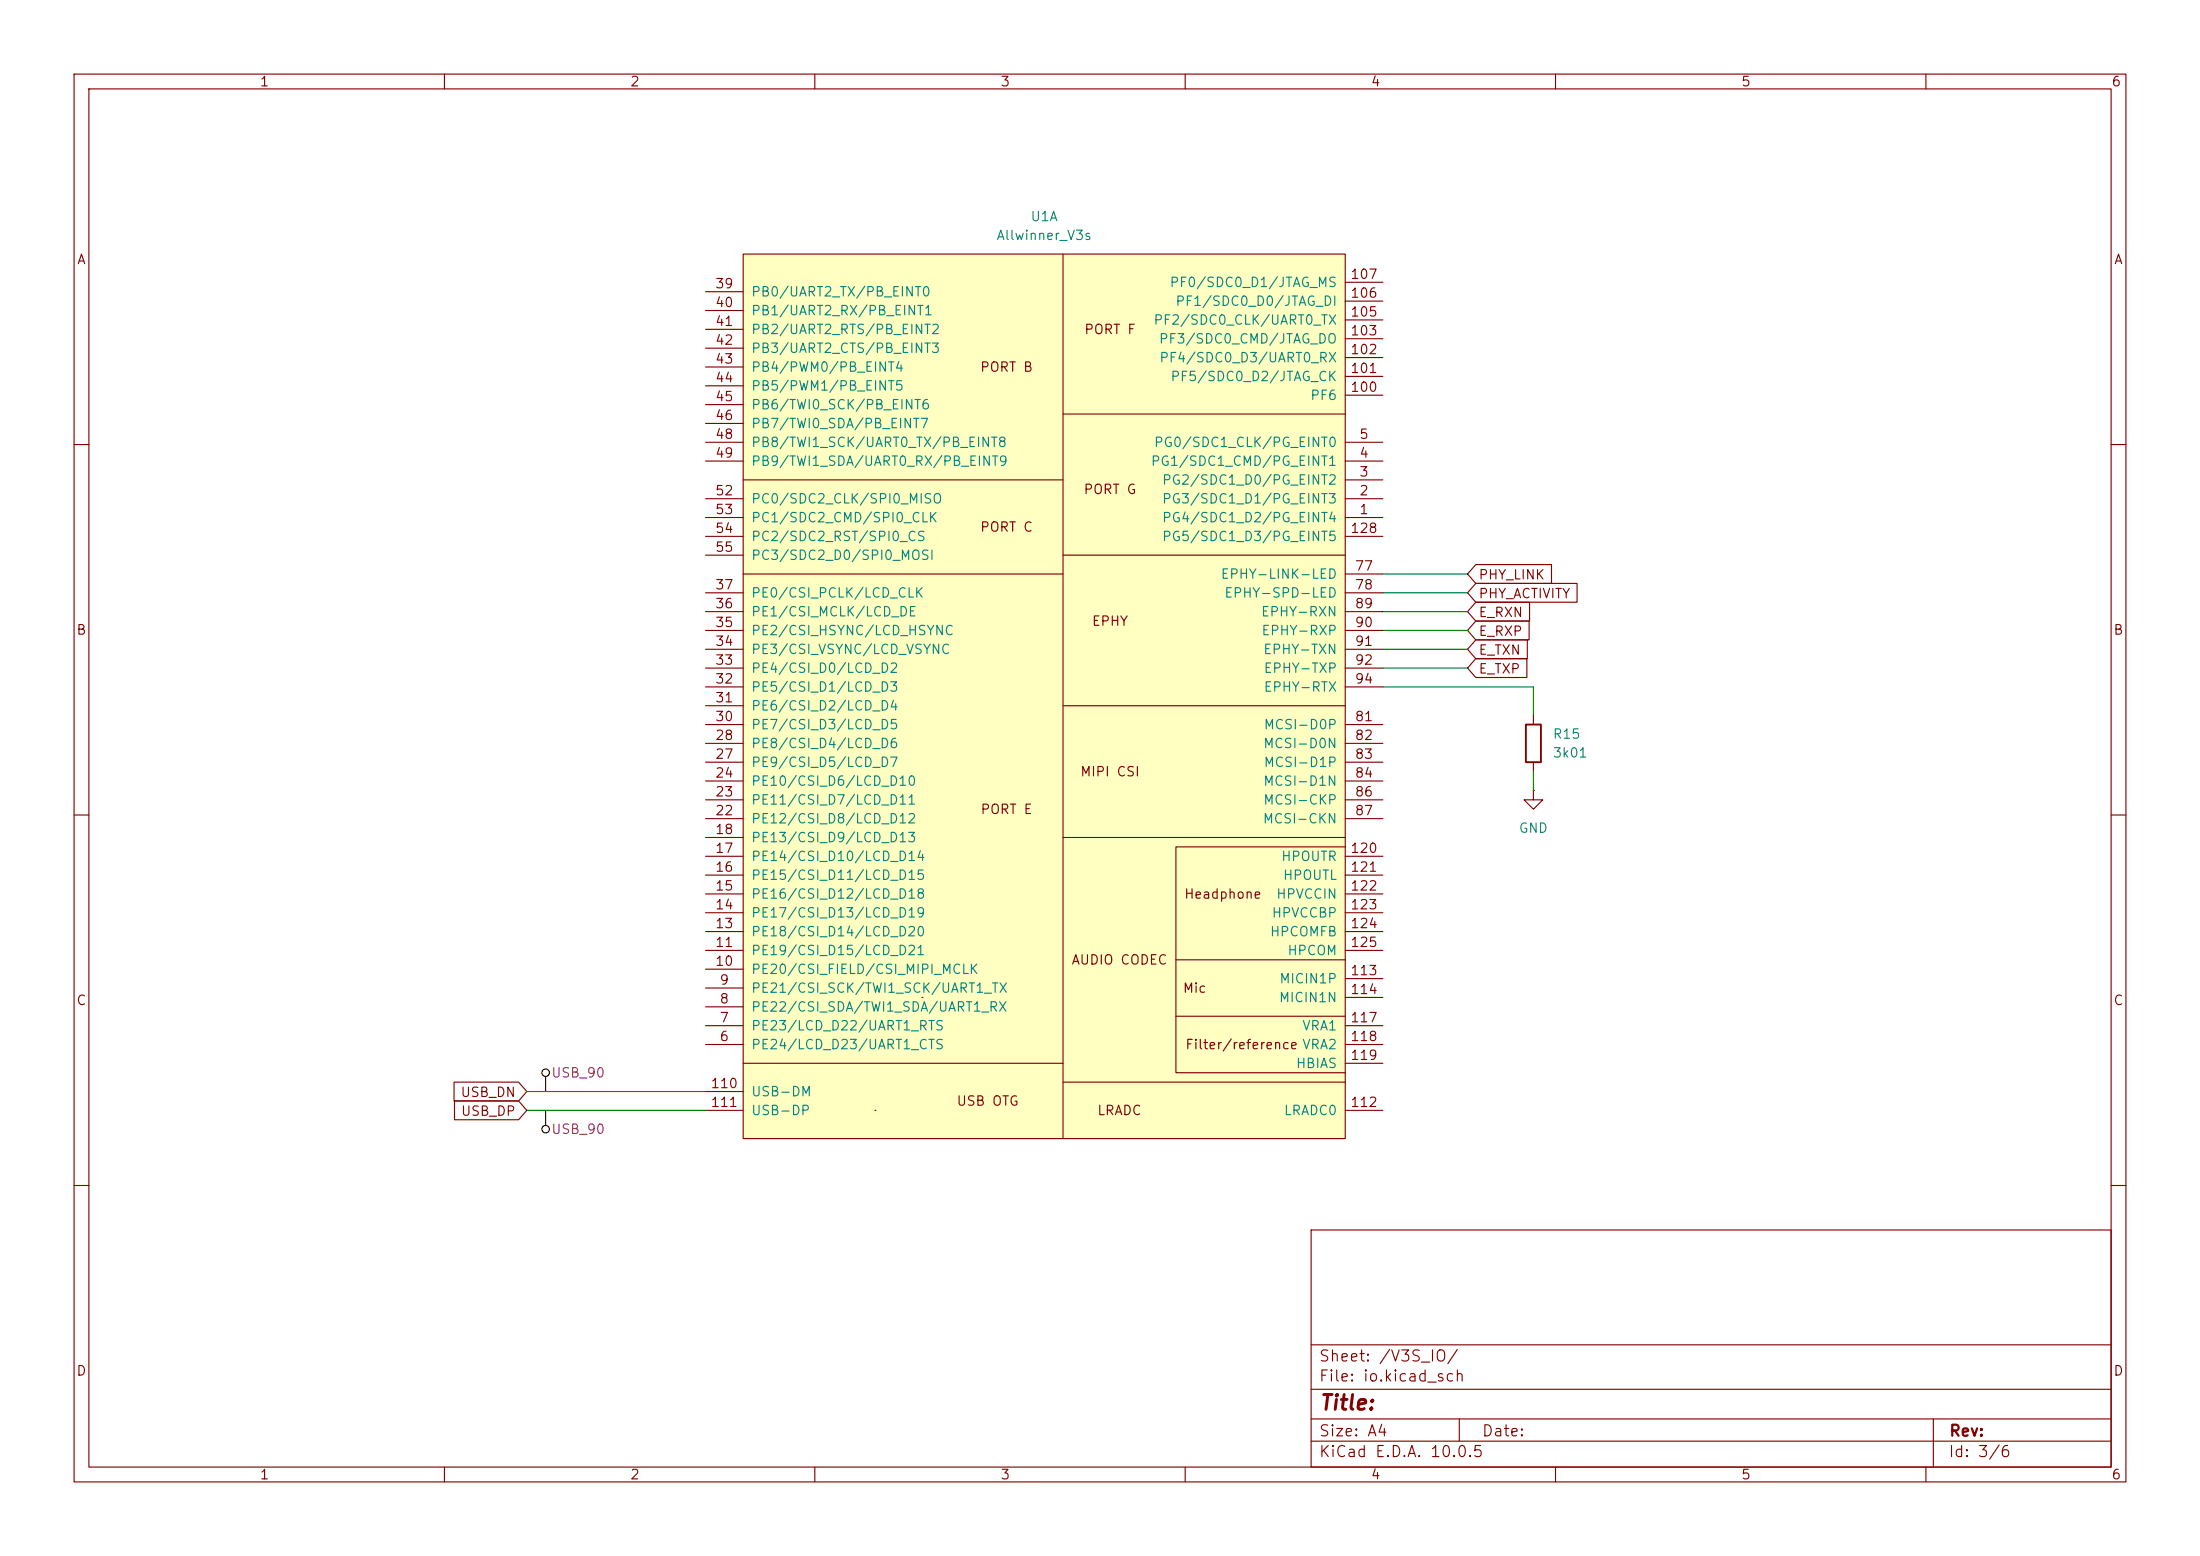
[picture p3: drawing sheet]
(kicad_sch
 (version 20260306)
 (generator "eeschema")
 (generator_version "10.0")
 (paper "A4")
 (lib_symbols
  (symbol "Allwinner_SiPs:Allwinner_V3s"
   (pin_names
    (offset 1.016)) (exclude_from_sim no) (in_bom yes) (on_board yes)
   (in_pos_files yes)
   (duplicate_pin_numbers_are_jumpers no)
   (property "Reference" "U" (at 0 69.85 0) (show_name no) (do_not_autoplace no) (effects (font (size 1.27 1.27))))
   (property "Value" "Allwinner_V3s" (at 0 67.31 0) (show_name no) (do_not_autoplace no) (effects (font (size 1.27 1.27))))
   (property "Footprint" "Allwinner_SiPs:eLQFP-128_14x14_Pitch0.4mm_EPAD_6.60mm" (at 0 64.77 0) (show_name no) (do_not_autoplace no) (hide yes) (effects (font (size 1.27 1.27))))
   (property "Datasheet" "https://linux-sunxi.org/images/2/23/Allwinner_V3s_Datasheet_V1.0.pdf" (at 73.66 -5.08 0) (show_name no) (do_not_autoplace no) (hide yes) (effects (font (size 1.27 1.27))))
   (property "Description" "ARM Cortex-A7 CPU with 64 MB DDR2 RAM in a single package (SiP)" (at 0 0 0) (show_name no) (do_not_autoplace no) (hide yes) (effects (font (size 1.27 1.27))))
   (property "ki_locked" "" (at 0 0 0) (show_name no) (do_not_autoplace no) (effects (font (size 1.27 1.27))))
   (symbol "Allwinner_V3s_1_0"
    (polyline (pts (xy 38.1 -19.05) (xy 15.24 -19.05) (xy 15.24 -49.53) (xy 38.1 -49.53)) (stroke (width 0) (type solid)) (fill (type none)))
    (polyline (pts (xy 38.1 -34.29) (xy 15.24 -34.29)) (stroke (width 0) (type solid)) (fill (type none)))
    (polyline (pts (xy 38.1 -41.91) (xy 15.24 -41.91)) (stroke (width 0) (type solid)) (fill (type none))))
   (symbol "Allwinner_V3s_1_1"
    (rectangle (start -43.18 60.96) (end 38.1 -58.42) (stroke (width 0) (type solid)) (fill (type background)))
    (polyline (pts (xy -43.18 30.48) (xy 0 30.48)) (stroke (width 0) (type solid)) (fill (type none)))
    (polyline (pts (xy -43.18 17.78) (xy 0 17.78)) (stroke (width 0) (type solid)) (fill (type none)))
    (polyline (pts (xy -43.18 -48.26) (xy 0 -48.26)) (stroke (width 0) (type solid)) (fill (type none)))
    (rectangle (start -25.4 -54.61) (end -25.4 -54.61) (stroke (width 0) (type solid)) (fill (type none)))
    (rectangle (start -19.05 -39.37) (end -19.05 -39.37) (stroke (width 0) (type solid)) (fill (type none)))
    (polyline (pts (xy 0 -50.8) (xy 38.1 -50.8)) (stroke (width 0) (type solid)) (fill (type none)))
    (polyline (pts (xy 0 -58.42) (xy 0 60.96)) (stroke (width 0) (type solid)) (fill (type none)))
    (polyline (pts (xy 38.1 39.37) (xy 0 39.37)) (stroke (width 0) (type solid)) (fill (type none)))
    (polyline (pts (xy 38.1 20.32) (xy 0 20.32)) (stroke (width 0) (type solid)) (fill (type none)))
    (polyline (pts (xy 38.1 0) (xy 0 0)) (stroke (width 0) (type solid)) (fill (type none)))
    (polyline (pts (xy 38.1 -17.78) (xy 0 -17.78)) (stroke (width 0) (type solid)) (fill (type none)))
    (text "USB OTG" (at -10.16 -53.34 0) (effects (font (size 1.27 1.27))))
    (text "PORT B" (at -7.62 45.72 0) (effects (font (size 1.27 1.27))))
    (text "PORT C" (at -7.62 24.13 0) (effects (font (size 1.27 1.27))))
    (text "PORT E" (at -7.62 -13.97 0) (effects (font (size 1.27 1.27))))
    (text "PORT F" (at 6.35 50.8 0) (effects (font (size 1.27 1.27))))
    (text "PORT G" (at 6.35 29.21 0) (effects (font (size 1.27 1.27))))
    (text "EPHY" (at 6.35 11.43 0) (effects (font (size 1.27 1.27))))
    (text "MIPI CSI" (at 6.35 -8.89 0) (effects (font (size 1.27 1.27))))
    (text "AUDIO CODEC" (at 7.62 -34.29 0) (effects (font (size 1.27 1.27))))
    (text "LRADC" (at 7.62 -54.61 0) (effects (font (size 1.27 1.27))))
    (text "Mic" (at 17.78 -38.1 0) (effects (font (size 1.27 1.27))))
    (text "Headphone" (at 21.59 -25.4 0) (effects (font (size 1.27 1.27))))
    (text "Filter/reference" (at 24.13 -45.72 0) (effects (font (size 1.27 1.27))))
    (pin bidirectional line (at 43.18 25.4 180) (length 5.08) (name "PG4/SDC1_D2/PG_EINT4" (effects (font (size 1.27 1.27)))) (number "1" (effects (font (size 1.27 1.27)))))
    (pin bidirectional line (at 43.18 27.94 180) (length 5.08) (name "PG3/SDC1_D1/PG_EINT3" (effects (font (size 1.27 1.27)))) (number "2" (effects (font (size 1.27 1.27)))))
    (pin bidirectional line (at 43.18 30.48 180) (length 5.08) (name "PG2/SDC1_D0/PG_EINT2" (effects (font (size 1.27 1.27)))) (number "3" (effects (font (size 1.27 1.27)))))
    (pin bidirectional line (at 43.18 33.02 180) (length 5.08) (name "PG1/SDC1_CMD/PG_EINT1" (effects (font (size 1.27 1.27)))) (number "4" (effects (font (size 1.27 1.27)))))
    (pin bidirectional line (at 43.18 35.56 180) (length 5.08) (name "PG0/SDC1_CLK/PG_EINT0" (effects (font (size 1.27 1.27)))) (number "5" (effects (font (size 1.27 1.27)))))
    (pin bidirectional line (at -48.26 -45.72 0) (length 5.08) (name "PE24/LCD_D23/UART1_CTS" (effects (font (size 1.27 1.27)))) (number "6" (effects (font (size 1.27 1.27)))))
    (pin bidirectional line (at -48.26 -43.18 0) (length 5.08) (name "PE23/LCD_D22/UART1_RTS" (effects (font (size 1.27 1.27)))) (number "7" (effects (font (size 1.27 1.27)))))
    (pin bidirectional line (at -48.26 -40.64 0) (length 5.08) (name "PE22/CSI_SDA/TWI1_SDA/UART1_RX" (effects (font (size 1.27 1.27)))) (number "8" (effects (font (size 1.27 1.27)))))
    (pin bidirectional line (at -48.26 -38.1 0) (length 5.08) (name "PE21/CSI_SCK/TWI1_SCK/UART1_TX" (effects (font (size 1.27 1.27)))) (number "9" (effects (font (size 1.27 1.27)))))
    (pin bidirectional line (at -48.26 -35.56 0) (length 5.08) (name "PE20/CSI_FIELD/CSI_MIPI_MCLK" (effects (font (size 1.27 1.27)))) (number "10" (effects (font (size 1.27 1.27)))))
    (pin bidirectional line (at -48.26 -33.02 0) (length 5.08) (name "PE19/CSI_D15/LCD_D21" (effects (font (size 1.27 1.27)))) (number "11" (effects (font (size 1.27 1.27)))))
    (pin bidirectional line (at -48.26 -30.48 0) (length 5.08) (name "PE18/CSI_D14/LCD_D20" (effects (font (size 1.27 1.27)))) (number "13" (effects (font (size 1.27 1.27)))))
    (pin bidirectional line (at -48.26 -27.94 0) (length 5.08) (name "PE17/CSI_D13/LCD_D19" (effects (font (size 1.27 1.27)))) (number "14" (effects (font (size 1.27 1.27)))))
    (pin bidirectional line (at -48.26 -25.4 0) (length 5.08) (name "PE16/CSI_D12/LCD_D18" (effects (font (size 1.27 1.27)))) (number "15" (effects (font (size 1.27 1.27)))))
    (pin bidirectional line (at -48.26 -22.86 0) (length 5.08) (name "PE15/CSI_D11/LCD_D15" (effects (font (size 1.27 1.27)))) (number "16" (effects (font (size 1.27 1.27)))))
    (pin bidirectional line (at -48.26 -20.32 0) (length 5.08) (name "PE14/CSI_D10/LCD_D14" (effects (font (size 1.27 1.27)))) (number "17" (effects (font (size 1.27 1.27)))))
    (pin bidirectional line (at -48.26 -17.78 0) (length 5.08) (name "PE13/CSI_D9/LCD_D13" (effects (font (size 1.27 1.27)))) (number "18" (effects (font (size 1.27 1.27)))))
    (pin bidirectional line (at -48.26 -15.24 0) (length 5.08) (name "PE12/CSI_D8/LCD_D12" (effects (font (size 1.27 1.27)))) (number "22" (effects (font (size 1.27 1.27)))))
    (pin bidirectional line (at -48.26 -12.7 0) (length 5.08) (name "PE11/CSI_D7/LCD_D11" (effects (font (size 1.27 1.27)))) (number "23" (effects (font (size 1.27 1.27)))))
    (pin bidirectional line (at -48.26 -10.16 0) (length 5.08) (name "PE10/CSI_D6/LCD_D10" (effects (font (size 1.27 1.27)))) (number "24" (effects (font (size 1.27 1.27)))))
    (pin bidirectional line (at -48.26 -7.62 0) (length 5.08) (name "PE9/CSI_D5/LCD_D7" (effects (font (size 1.27 1.27)))) (number "27" (effects (font (size 1.27 1.27)))))
    (pin bidirectional line (at -48.26 -5.08 0) (length 5.08) (name "PE8/CSI_D4/LCD_D6" (effects (font (size 1.27 1.27)))) (number "28" (effects (font (size 1.27 1.27)))))
    (pin bidirectional line (at -48.26 -2.54 0) (length 5.08) (name "PE7/CSI_D3/LCD_D5" (effects (font (size 1.27 1.27)))) (number "30" (effects (font (size 1.27 1.27)))))
    (pin bidirectional line (at -48.26 0 0) (length 5.08) (name "PE6/CSI_D2/LCD_D4" (effects (font (size 1.27 1.27)))) (number "31" (effects (font (size 1.27 1.27)))))
    (pin bidirectional line (at -48.26 2.54 0) (length 5.08) (name "PE5/CSI_D1/LCD_D3" (effects (font (size 1.27 1.27)))) (number "32" (effects (font (size 1.27 1.27)))))
    (pin bidirectional line (at -48.26 5.08 0) (length 5.08) (name "PE4/CSI_D0/LCD_D2" (effects (font (size 1.27 1.27)))) (number "33" (effects (font (size 1.27 1.27)))))
    (pin bidirectional line (at -48.26 7.62 0) (length 5.08) (name "PE3/CSI_VSYNC/LCD_VSYNC" (effects (font (size 1.27 1.27)))) (number "34" (effects (font (size 1.27 1.27)))))
    (pin bidirectional line (at -48.26 10.16 0) (length 5.08) (name "PE2/CSI_HSYNC/LCD_HSYNC" (effects (font (size 1.27 1.27)))) (number "35" (effects (font (size 1.27 1.27)))))
    (pin bidirectional line (at -48.26 12.7 0) (length 5.08) (name "PE1/CSI_MCLK/LCD_DE" (effects (font (size 1.27 1.27)))) (number "36" (effects (font (size 1.27 1.27)))))
    (pin bidirectional line (at -48.26 15.24 0) (length 5.08) (name "PE0/CSI_PCLK/LCD_CLK" (effects (font (size 1.27 1.27)))) (number "37" (effects (font (size 1.27 1.27)))))
    (pin bidirectional line (at -48.26 55.88 0) (length 5.08) (name "PB0/UART2_TX/PB_EINT0" (effects (font (size 1.27 1.27)))) (number "39" (effects (font (size 1.27 1.27)))))
    (pin bidirectional line (at -48.26 53.34 0) (length 5.08) (name "PB1/UART2_RX/PB_EINT1" (effects (font (size 1.27 1.27)))) (number "40" (effects (font (size 1.27 1.27)))))
    (pin bidirectional line (at -48.26 50.8 0) (length 5.08) (name "PB2/UART2_RTS/PB_EINT2" (effects (font (size 1.27 1.27)))) (number "41" (effects (font (size 1.27 1.27)))))
    (pin bidirectional line (at -48.26 48.26 0) (length 5.08) (name "PB3/UART2_CTS/PB_EINT3" (effects (font (size 1.27 1.27)))) (number "42" (effects (font (size 1.27 1.27)))))
    (pin bidirectional line (at -48.26 45.72 0) (length 5.08) (name "PB4/PWM0/PB_EINT4" (effects (font (size 1.27 1.27)))) (number "43" (effects (font (size 1.27 1.27)))))
    (pin bidirectional line (at -48.26 43.18 0) (length 5.08) (name "PB5/PWM1/PB_EINT5" (effects (font (size 1.27 1.27)))) (number "44" (effects (font (size 1.27 1.27)))))
    (pin bidirectional line (at -48.26 40.64 0) (length 5.08) (name "PB6/TWI0_SCK/PB_EINT6" (effects (font (size 1.27 1.27)))) (number "45" (effects (font (size 1.27 1.27)))))
    (pin bidirectional line (at -48.26 38.1 0) (length 5.08) (name "PB7/TWI0_SDA/PB_EINT7" (effects (font (size 1.27 1.27)))) (number "46" (effects (font (size 1.27 1.27)))))
    (pin bidirectional line (at -48.26 35.56 0) (length 5.08) (name "PB8/TWI1_SCK/UART0_TX/PB_EINT8" (effects (font (size 1.27 1.27)))) (number "48" (effects (font (size 1.27 1.27)))))
    (pin bidirectional line (at -48.26 33.02 0) (length 5.08) (name "PB9/TWI1_SDA/UART0_RX/PB_EINT9" (effects (font (size 1.27 1.27)))) (number "49" (effects (font (size 1.27 1.27)))))
    (pin bidirectional line (at -48.26 27.94 0) (length 5.08) (name "PC0/SDC2_CLK/SPI0_MISO" (effects (font (size 1.27 1.27)))) (number "52" (effects (font (size 1.27 1.27)))))
    (pin bidirectional line (at -48.26 25.4 0) (length 5.08) (name "PC1/SDC2_CMD/SPI0_CLK" (effects (font (size 1.27 1.27)))) (number "53" (effects (font (size 1.27 1.27)))))
    (pin bidirectional line (at -48.26 22.86 0) (length 5.08) (name "PC2/SDC2_RST/SPI0_CS" (effects (font (size 1.27 1.27)))) (number "54" (effects (font (size 1.27 1.27)))))
    (pin bidirectional line (at -48.26 20.32 0) (length 5.08) (name "PC3/SDC2_D0/SPI0_MOSI" (effects (font (size 1.27 1.27)))) (number "55" (effects (font (size 1.27 1.27)))))
    (pin output line (at 43.18 17.78 180) (length 5.08) (name "EPHY-LINK-LED" (effects (font (size 1.27 1.27)))) (number "77" (effects (font (size 1.27 1.27)))))
    (pin output line (at 43.18 15.24 180) (length 5.08) (name "EPHY-SPD-LED" (effects (font (size 1.27 1.27)))) (number "78" (effects (font (size 1.27 1.27)))))
    (pin input line (at 43.18 -2.54 180) (length 5.08) (name "MCSI-D0P" (effects (font (size 1.27 1.27)))) (number "81" (effects (font (size 1.27 1.27)))))
    (pin input line (at 43.18 -5.08 180) (length 5.08) (name "MCSI-D0N" (effects (font (size 1.27 1.27)))) (number "82" (effects (font (size 1.27 1.27)))))
    (pin input line (at 43.18 -7.62 180) (length 5.08) (name "MCSI-D1P" (effects (font (size 1.27 1.27)))) (number "83" (effects (font (size 1.27 1.27)))))
    (pin input line (at 43.18 -10.16 180) (length 5.08) (name "MCSI-D1N" (effects (font (size 1.27 1.27)))) (number "84" (effects (font (size 1.27 1.27)))))
    (pin input line (at 43.18 -12.7 180) (length 5.08) (name "MCSI-CKP" (effects (font (size 1.27 1.27)))) (number "86" (effects (font (size 1.27 1.27)))))
    (pin input line (at 43.18 -15.24 180) (length 5.08) (name "MCSI-CKN" (effects (font (size 1.27 1.27)))) (number "87" (effects (font (size 1.27 1.27)))))
    (pin input line (at 43.18 12.7 180) (length 5.08) (name "EPHY-RXN" (effects (font (size 1.27 1.27)))) (number "89" (effects (font (size 1.27 1.27)))))
    (pin input line (at 43.18 10.16 180) (length 5.08) (name "EPHY-RXP" (effects (font (size 1.27 1.27)))) (number "90" (effects (font (size 1.27 1.27)))))
    (pin output line (at 43.18 7.62 180) (length 5.08) (name "EPHY-TXN" (effects (font (size 1.27 1.27)))) (number "91" (effects (font (size 1.27 1.27)))))
    (pin output line (at 43.18 5.08 180) (length 5.08) (name "EPHY-TXP" (effects (font (size 1.27 1.27)))) (number "92" (effects (font (size 1.27 1.27)))))
    (pin input line (at 43.18 2.54 180) (length 5.08) (name "EPHY-RTX" (effects (font (size 1.27 1.27)))) (number "94" (effects (font (size 1.27 1.27)))))
    (pin bidirectional line (at 43.18 41.91 180) (length 5.08) (name "PF6" (effects (font (size 1.27 1.27)))) (number "100" (effects (font (size 1.27 1.27)))))
    (pin bidirectional line (at 43.18 44.45 180) (length 5.08) (name "PF5/SDC0_D2/JTAG_CK" (effects (font (size 1.27 1.27)))) (number "101" (effects (font (size 1.27 1.27)))))
    (pin bidirectional line (at 43.18 46.99 180) (length 5.08) (name "PF4/SDC0_D3/UART0_RX" (effects (font (size 1.27 1.27)))) (number "102" (effects (font (size 1.27 1.27)))))
    (pin bidirectional line (at 43.18 49.53 180) (length 5.08) (name "PF3/SDC0_CMD/JTAG_DO" (effects (font (size 1.27 1.27)))) (number "103" (effects (font (size 1.27 1.27)))))
    (pin bidirectional line (at 43.18 52.07 180) (length 5.08) (name "PF2/SDC0_CLK/UART0_TX" (effects (font (size 1.27 1.27)))) (number "105" (effects (font (size 1.27 1.27)))))
    (pin bidirectional line (at 43.18 54.61 180) (length 5.08) (name "PF1/SDC0_D0/JTAG_DI" (effects (font (size 1.27 1.27)))) (number "106" (effects (font (size 1.27 1.27)))))
    (pin bidirectional line (at 43.18 57.15 180) (length 5.08) (name "PF0/SDC0_D1/JTAG_MS" (effects (font (size 1.27 1.27)))) (number "107" (effects (font (size 1.27 1.27)))))
    (pin bidirectional line (at -48.26 -52.07 0) (length 5.08) (name "USB-DM" (effects (font (size 1.27 1.27)))) (number "110" (effects (font (size 1.27 1.27)))))
    (pin bidirectional line (at -48.26 -54.61 0) (length 5.08) (name "USB-DP" (effects (font (size 1.27 1.27)))) (number "111" (effects (font (size 1.27 1.27)))))
    (pin input line (at 43.18 -54.61 180) (length 5.08) (name "LRADC0" (effects (font (size 1.27 1.27)))) (number "112" (effects (font (size 1.27 1.27)))))
    (pin input line (at 43.18 -36.83 180) (length 5.08) (name "MICIN1P" (effects (font (size 1.27 1.27)))) (number "113" (effects (font (size 1.27 1.27)))))
    (pin input line (at 43.18 -39.37 180) (length 5.08) (name "MICIN1N" (effects (font (size 1.27 1.27)))) (number "114" (effects (font (size 1.27 1.27)))))
    (pin input line (at 43.18 -43.18 180) (length 5.08) (name "VRA1" (effects (font (size 1.27 1.27)))) (number "117" (effects (font (size 1.27 1.27)))))
    (pin input line (at 43.18 -45.72 180) (length 5.08) (name "VRA2" (effects (font (size 1.27 1.27)))) (number "118" (effects (font (size 1.27 1.27)))))
    (pin input line (at 43.18 -48.26 180) (length 5.08) (name "HBIAS" (effects (font (size 1.27 1.27)))) (number "119" (effects (font (size 1.27 1.27)))))
    (pin output line (at 43.18 -20.32 180) (length 5.08) (name "HPOUTR" (effects (font (size 1.27 1.27)))) (number "120" (effects (font (size 1.27 1.27)))))
    (pin output line (at 43.18 -22.86 180) (length 5.08) (name "HPOUTL" (effects (font (size 1.27 1.27)))) (number "121" (effects (font (size 1.27 1.27)))))
    (pin power_in line (at 43.18 -25.4 180) (length 5.08) (name "HPVCCIN" (effects (font (size 1.27 1.27)))) (number "122" (effects (font (size 1.27 1.27)))))
    (pin input line (at 43.18 -27.94 180) (length 5.08) (name "HPVCCBP" (effects (font (size 1.27 1.27)))) (number "123" (effects (font (size 1.27 1.27)))))
    (pin input line (at 43.18 -30.48 180) (length 5.08) (name "HPCOMFB" (effects (font (size 1.27 1.27)))) (number "124" (effects (font (size 1.27 1.27)))))
    (pin input line (at 43.18 -33.02 180) (length 5.08) (name "HPCOM" (effects (font (size 1.27 1.27)))) (number "125" (effects (font (size 1.27 1.27)))))
    (pin bidirectional line (at 43.18 22.86 180) (length 5.08) (name "PG5/SDC1_D3/PG_EINT5" (effects (font (size 1.27 1.27)))) (number "128" (effects (font (size 1.27 1.27))))))
   (symbol "Allwinner_V3s_2_0"
    (polyline (pts (xy -22.86 21.59) (xy 0 21.59)) (stroke (width 0) (type solid)) (fill (type none)))
    (polyline (pts (xy -22.86 16.51) (xy 0 16.51)) (stroke (width 0) (type solid)) (fill (type none)))
    (polyline (pts (xy -22.86 11.43) (xy 0 11.43)) (stroke (width 0) (type solid)) (fill (type none)))
    (polyline (pts (xy -22.86 6.35) (xy 0 6.35)) (stroke (width 0) (type solid)) (fill (type none)))
    (polyline (pts (xy -22.86 1.27) (xy 0 1.27)) (stroke (width 0) (type solid)) (fill (type none)))
    (polyline (pts (xy -22.86 -16.51) (xy 0 -16.51)) (stroke (width 0) (type solid)) (fill (type none)))
    (polyline (pts (xy 0 -33.02) (xy 0 40.64)) (stroke (width 0) (type solid)) (fill (type none)))
    (polyline (pts (xy 0 -33.02) (xy -3.81 -33.02) (xy -3.81 -41.91)) (stroke (width 0) (type solid)) (fill (type none)))
    (polyline (pts (xy 5.08 -33.02) (xy 5.08 -41.91)) (stroke (width 0) (type solid)) (fill (type none)))
    (polyline (pts (xy 22.86 5.08) (xy 0 5.08)) (stroke (width 0) (type solid)) (fill (type none)))
    (polyline (pts (xy 22.86 -27.94) (xy 0 -27.94)) (stroke (width 0) (type solid)) (fill (type none)))
    (polyline (pts (xy 22.86 -33.02) (xy 0 -33.02)) (stroke (width 0) (type solid)) (fill (type none))))
   (symbol "Allwinner_V3s_2_1"
    (rectangle (start -22.86 40.64) (end 22.86 -41.91) (stroke (width 0) (type solid)) (fill (type background)))
    (polyline (pts (xy 0 29.21) (xy 22.86 29.21)) (stroke (width 0) (type solid)) (fill (type none)))
    (polyline (pts (xy 0 15.24) (xy 22.86 15.24)) (stroke (width 0) (type solid)) (fill (type none)))
    (text "1.7 - 3.6 V" (at -10.16 39.37 0) (effects (font (size 0.9906 0.9906))))
    (text "2.8 - 3.3 V" (at -6.35 19.05 0) (effects (font (size 0.9906 0.9906))))
    (text "3.0 - 3.6 V" (at -6.35 13.97 0) (effects (font (size 0.9906 0.9906))))
    (text "3.0 - 3.45 V" (at -6.35 8.89 0) (effects (font (size 0.9906 0.9906))))
    (text "2.7 - 3.3 V" (at -6.35 3.81 0) (effects (font (size 0.9906 0.9906))))
    (text "1.2 V" (at -6.35 -7.62 0) (effects (font (size 0.9906 0.9906))))
    (text "1.2 V" (at -6.35 -27.94 0) (effects (font (size 0.9906 0.9906))))
    (text "1.7 - 1.9 V" (at 5.08 -10.16 0) (effects (font (size 0.9906 0.9906))))
    (text "SYS" (at 6.35 34.29 0) (effects (font (size 1.27 1.27))))
    (text "3.0 - 3.6 V" (at 6.35 26.67 0) (effects (font (size 0.9906 0.9906))))
    (text "RTC" (at 6.35 21.59 0) (effects (font (size 1.27 1.27))))
    (text "DRAM" (at 6.35 10.16 0) (effects (font (size 1.27 1.27))))
    (text "1.0 - 1.2 V" (at 6.35 -30.48 0) (effects (font (size 0.9906 0.9906))))
    (text "2.8 - 3.6 V" (at 12.7 -35.56 0) (effects (font (size 0.9906 0.9906))))
    (pin power_in line (at -27.94 26.67 0) (length 5.08) (name "VCC-PE0" (effects (font (size 1.27 1.27)))) (number "12" (effects (font (size 1.27 1.27)))))
    (pin power_in line (at -27.94 -8.89 0) (length 5.08) (name "VDD-SYS3" (effects (font (size 1.27 1.27)))) (number "19" (effects (font (size 1.27 1.27)))))
    (pin power_in line (at -27.94 -27.94 0) (length 5.08) (name "VDD-CPU3" (effects (font (size 1.27 1.27)))) (number "20" (effects (font (size 1.27 1.27)))))
    (pin power_in line (at -27.94 -25.4 0) (length 5.08) (name "VDD-CPU2" (effects (font (size 1.27 1.27)))) (number "21" (effects (font (size 1.27 1.27)))))
    (pin power_in line (at -27.94 -22.86 0) (length 5.08) (name "VDD-CPU1" (effects (font (size 1.27 1.27)))) (number "25" (effects (font (size 1.27 1.27)))))
    (pin power_in line (at -27.94 -20.32 0) (length 5.08) (name "VDD-CPU0" (effects (font (size 1.27 1.27)))) (number "26" (effects (font (size 1.27 1.27)))))
    (pin power_in line (at -27.94 24.13 0) (length 5.08) (name "VCC-PE1" (effects (font (size 1.27 1.27)))) (number "29" (effects (font (size 1.27 1.27)))))
    (pin power_in line (at -27.94 -30.48 0) (length 5.08) (name "VDD-CPU4" (effects (font (size 1.27 1.27)))) (number "38" (effects (font (size 1.27 1.27)))))
    (pin power_in line (at -27.94 -33.02 0) (length 5.08) (name "VDD-CPU5" (effects (font (size 1.27 1.27)))) (number "47" (effects (font (size 1.27 1.27)))))
    (pin power_in line (at -27.94 29.21 0) (length 5.08) (name "VCC-IO3(PG)" (effects (font (size 1.27 1.27)))) (number "50" (effects (font (size 1.27 1.27)))))
    (pin power_in line (at -27.94 -35.56 0) (length 5.08) (name "VDD-CPU6" (effects (font (size 1.27 1.27)))) (number "51" (effects (font (size 1.27 1.27)))))
    (pin power_in line (at -27.94 -38.1 0) (length 5.08) (name "VDD-CPU7" (effects (font (size 1.27 1.27)))) (number "56" (effects (font (size 1.27 1.27)))))
    (pin power_in line (at -27.94 31.75 0) (length 5.08) (name "VCC-IO2(PF)" (effects (font (size 1.27 1.27)))) (number "57" (effects (font (size 1.27 1.27)))))
    (pin power_in line (at -27.94 -11.43 0) (length 5.08) (name "VDD-SYS4" (effects (font (size 1.27 1.27)))) (number "58" (effects (font (size 1.27 1.27)))))
    (pin power_in line (at 27.94 -17.78 180) (length 5.08) (name "VCC-DRAM8" (effects (font (size 1.27 1.27)))) (number "59" (effects (font (size 1.27 1.27)))))
    (pin power_in line (at 27.94 -20.32 180) (length 5.08) (name "VCC-DRAM9" (effects (font (size 1.27 1.27)))) (number "60" (effects (font (size 1.27 1.27)))))
    (pin power_in line (at 27.94 -22.86 180) (length 5.08) (name "VCC-DRAM10" (effects (font (size 1.27 1.27)))) (number "61" (effects (font (size 1.27 1.27)))))
    (pin power_in line (at 27.94 -25.4 180) (length 5.08) (name "VCC-DRAM11" (effects (font (size 1.27 1.27)))) (number "62" (effects (font (size 1.27 1.27)))))
    (pin input line (at 27.94 7.62 180) (length 5.08) (name "SVREF1" (effects (font (size 1.27 1.27)))) (number "63" (effects (font (size 1.27 1.27)))))
    (pin power_in line (at -27.94 -13.97 0) (length 5.08) (name "VDD-SYS5" (effects (font (size 1.27 1.27)))) (number "64" (effects (font (size 1.27 1.27)))))
    (pin power_in line (at 27.94 2.54 180) (length 5.08) (name "VCC-DRAM0" (effects (font (size 1.27 1.27)))) (number "65" (effects (font (size 1.27 1.27)))))
    (pin power_in line (at 27.94 0 180) (length 5.08) (name "VCC-DRAM1" (effects (font (size 1.27 1.27)))) (number "66" (effects (font (size 1.27 1.27)))))
    (pin power_in line (at 27.94 -2.54 180) (length 5.08) (name "VCC-DRAM2" (effects (font (size 1.27 1.27)))) (number "67" (effects (font (size 1.27 1.27)))))
    (pin power_in line (at 27.94 -5.08 180) (length 5.08) (name "VCC-DRAM3" (effects (font (size 1.27 1.27)))) (number "68" (effects (font (size 1.27 1.27)))))
    (pin power_in line (at 27.94 -7.62 180) (length 5.08) (name "VCC-DRAM4" (effects (font (size 1.27 1.27)))) (number "69" (effects (font (size 1.27 1.27)))))
    (pin power_in line (at 27.94 -10.16 180) (length 5.08) (name "VCC-DRAM5" (effects (font (size 1.27 1.27)))) (number "70" (effects (font (size 1.27 1.27)))))
    (pin input line (at 27.94 10.16 180) (length 5.08) (name "SVREF0" (effects (font (size 1.27 1.27)))) (number "71" (effects (font (size 1.27 1.27)))))
    (pin power_in line (at 27.94 -12.7 180) (length 5.08) (name "VCC-DRAM6" (effects (font (size 1.27 1.27)))) (number "72" (effects (font (size 1.27 1.27)))))
    (pin input line (at 27.94 12.7 180) (length 5.08) (name "SZQ" (effects (font (size 1.27 1.27)))) (number "73" (effects (font (size 1.27 1.27)))))
    (pin output line (at 27.94 31.75 180) (length 5.08) (name "X24MOUT" (effects (font (size 1.27 1.27)))) (number "74" (effects (font (size 1.27 1.27)))))
    (pin input line (at 27.94 34.29 180) (length 5.08) (name "X24MIN" (effects (font (size 1.27 1.27)))) (number "75" (effects (font (size 1.27 1.27)))))
    (pin power_in line (at -27.94 3.81 0) (length 5.08) (name "VCC-PLL" (effects (font (size 1.27 1.27)))) (number "76" (effects (font (size 1.27 1.27)))))
    (pin power_in line (at 27.94 -15.24 180) (length 5.08) (name "VCC-DRAM7" (effects (font (size 1.27 1.27)))) (number "79" (effects (font (size 1.27 1.27)))))
    (pin power_in line (at -27.94 -1.27 0) (length 5.08) (name "VDD-SYS0" (effects (font (size 1.27 1.27)))) (number "80" (effects (font (size 1.27 1.27)))))
    (pin power_in line (at -27.94 13.97 0) (length 5.08) (name "VCC-MCSI" (effects (font (size 1.27 1.27)))) (number "85" (effects (font (size 1.27 1.27)))))
    (pin power_in line (at 27.94 -30.48 180) (length 5.08) (name "EPHY-VDD" (effects (font (size 1.27 1.27)))) (number "88" (effects (font (size 1.27 1.27)))))
    (pin power_in line (at 27.94 -38.1 180) (length 5.08) (name "EPHY-VCC" (effects (font (size 1.27 1.27)))) (number "93" (effects (font (size 1.27 1.27)))))
    (pin output line (at 27.94 17.78 180) (length 5.08) (name "X32KOUT" (effects (font (size 1.27 1.27)))) (number "95" (effects (font (size 1.27 1.27)))))
    (pin input line (at 27.94 20.32 180) (length 5.08) (name "X32KIN" (effects (font (size 1.27 1.27)))) (number "96" (effects (font (size 1.27 1.27)))))
    (pin power_out line (at 27.94 24.13 180) (length 5.08) (name "RTC-VIO" (effects (font (size 1.27 1.27)))) (number "97" (effects (font (size 1.27 1.27)))))
    (pin power_in line (at 27.94 26.67 180) (length 5.08) (name "VCC-RTC" (effects (font (size 1.27 1.27)))) (number "98" (effects (font (size 1.27 1.27)))))
    (pin input line (at 27.94 38.1 180) (length 5.08) (name "~{RESET}" (effects (font (size 1.27 1.27)))) (number "99" (effects (font (size 1.27 1.27)))))
    (pin power_in line (at -27.94 36.83 0) (length 5.08) (name "VCC-IO0(PB)" (effects (font (size 1.27 1.27)))) (number "104" (effects (font (size 1.27 1.27)))))
    (pin power_in line (at -27.94 -3.81 0) (length 5.08) (name "VDD-SYS1" (effects (font (size 1.27 1.27)))) (number "108" (effects (font (size 1.27 1.27)))))
    (pin power_in line (at -27.94 8.89 0) (length 5.08) (name "VCC-USB" (effects (font (size 1.27 1.27)))) (number "109" (effects (font (size 1.27 1.27)))))
    (pin power_in line (at -27.94 19.05 0) (length 5.08) (name "AVCC" (effects (font (size 1.27 1.27)))) (number "115" (effects (font (size 1.27 1.27)))))
    (pin power_in line (at -1.27 -46.99 90) (length 5.08) (name "AGND" (effects (font (size 1.27 1.27)))) (number "116" (effects (font (size 1.27 1.27)))))
    (pin power_in line (at -27.94 -6.35 0) (length 5.08) (name "VDD-SYS2" (effects (font (size 1.27 1.27)))) (number "126" (effects (font (size 1.27 1.27)))))
    (pin power_in line (at -27.94 34.29 0) (length 5.08) (name "VCC-IO1(PC)" (effects (font (size 1.27 1.27)))) (number "127" (effects (font (size 1.27 1.27)))))
    (pin power_in line (at 2.54 -46.99 90) (length 5.08) (name "EGND" (effects (font (size 1.27 1.27)))) (number "129" (effects (font (size 1.27 1.27))))))
   (embedded_fonts no))
  (symbol "Device:R"
   (pin_numbers (hide yes))
   (pin_names
    (offset 0)) (exclude_from_sim no) (in_bom yes) (on_board yes)
   (in_pos_files yes)
   (duplicate_pin_numbers_are_jumpers no)
   (property "Reference" "R" (at 2.032 0 90) (show_name no) (do_not_autoplace no) (effects (font (size 1.27 1.27))))
   (property "Value" "R" (at 0 0 90) (show_name no) (do_not_autoplace no) (effects (font (size 1.27 1.27))))
   (property "Footprint" "" (at -1.778 0 90) (show_name no) (do_not_autoplace no) (hide yes) (effects (font (size 1.27 1.27))))
   (property "Datasheet" "" (at 0 0 0) (show_name no) (do_not_autoplace no) (hide yes) (effects (font (size 1.27 1.27))))
   (property "Description" "Resistor" (at 0 0 0) (show_name no) (do_not_autoplace no) (hide yes) (effects (font (size 1.27 1.27))))
   (symbol "R_0_1"
    (rectangle (start -1.016 -2.54) (end 1.016 2.54) (stroke (width 0.254) (type default)) (fill (type none))))
   (symbol "R_1_1"
    (pin passive line (at 0 3.81 270) (length 1.27) (name "" (effects (font (size 1.27 1.27)))) (number "1" (effects (font (size 1.27 1.27)))))
    (pin passive line (at 0 -3.81 90) (length 1.27) (name "" (effects (font (size 1.27 1.27)))) (number "2" (effects (font (size 1.27 1.27))))))
   (embedded_fonts no))
  (symbol "power:GND"
   (power global)
   (pin_numbers (hide yes))
   (pin_names
    (offset 0) (hide yes)) (exclude_from_sim no) (in_bom yes) (on_board yes)
   (in_pos_files yes)
   (duplicate_pin_numbers_are_jumpers no)
   (property "Reference" "#PWR" (at 0 -6.35 0) (show_name no) (do_not_autoplace no) (hide yes) (effects (font (size 1.27 1.27))))
   (property "Value" "GND" (at 0 -3.81 0) (show_name no) (do_not_autoplace no) (effects (font (size 1.27 1.27))))
   (property "Footprint" "" (at 0 0 0) (show_name no) (do_not_autoplace no) (hide yes) (effects (font (size 1.27 1.27))))
   (property "Datasheet" "" (at 0 0 0) (show_name no) (do_not_autoplace no) (hide yes) (effects (font (size 1.27 1.27))))
   (property "Description" "Power symbol creates a global label with name \"GND\" , ground" (at 0 0 0) (show_name no) (do_not_autoplace no) (hide yes) (effects (font (size 1.27 1.27))))
   (symbol "GND_0_1"
    (polyline (pts (xy 0 0) (xy 0 -1.27) (xy 1.27 -1.27) (xy 0 -2.54) (xy -1.27 -1.27) (xy 0 -1.27)) (stroke (width 0) (type default)) (fill (type none))))
   (symbol "GND_1_1"
    (pin power_in line (at 0 0 270) (length 0) (name "" (effects (font (size 1.27 1.27)))) (number "1" (effects (font (size 1.27 1.27))))))
   (embedded_fonts no)))
 (wire
  (pts (xy 186.69 85.09) (xy 198.12 85.09))
  (stroke (width 0) (type default)))
 (wire
  (pts (xy 186.69 82.55) (xy 198.12 82.55))
  (stroke (width 0) (type default)))
 (wire
  (pts (xy 71.12 149.86) (xy 95.25 149.86))
  (stroke (width 0) (type default)))
 (wire
  (pts (xy 186.69 77.47) (xy 198.12 77.47))
  (stroke (width 0) (type default)))
 (wire
  (pts (xy 207.01 92.71) (xy 207.01 96.52))
  (stroke (width 0) (type default)))
 (wire
  (pts (xy 186.69 80.01) (xy 198.12 80.01))
  (stroke (width 0) (type default)))
 (wire
  (pts (xy 207.01 104.14) (xy 207.01 106.68))
  (stroke (width 0) (type default)))
 (wire
  (pts (xy 71.12 147.32) (xy 95.25 147.32))
  (stroke (width 0) (type default)))
 (wire
  (pts (xy 186.69 87.63) (xy 198.12 87.63))
  (stroke (width 0) (type default)))
 (wire
  (pts (xy 186.69 92.71) (xy 207.01 92.71))
  (stroke (width 0) (type default)))
 (wire
  (pts (xy 186.69 90.17) (xy 198.12 90.17))
  (stroke (width 0) (type default)))
 (global_label "E_RXN"
  (shape input)
  (at 198.12 82.55 0)
  (fields_autoplaced yes)
  (effects (font (size 1.27 1.27)) (justify left))
  (property "Intersheetrefs" "${INTERSHEET_REFS}" (at 207.0318 82.55 0) (hide yes) (show_name no) (do_not_autoplace no) (effects (font (size 1.27 1.27)) (justify left))))
 (global_label "E_RXP"
  (shape input)
  (at 198.12 85.09 0)
  (fields_autoplaced yes)
  (effects (font (size 1.27 1.27)) (justify left))
  (property "Intersheetrefs" "${INTERSHEET_REFS}" (at 206.9713 85.09 0) (hide yes) (show_name no) (do_not_autoplace no) (effects (font (size 1.27 1.27)) (justify left))))
 (global_label "E_TXN"
  (shape input)
  (at 198.12 87.63 0)
  (fields_autoplaced yes)
  (effects (font (size 1.27 1.27)) (justify left))
  (property "Intersheetrefs" "${INTERSHEET_REFS}" (at 206.7294 87.63 0) (hide yes) (show_name no) (do_not_autoplace no) (effects (font (size 1.27 1.27)) (justify left))))
 (global_label "PHY_LINK"
  (shape input)
  (at 198.12 77.47 0)
  (fields_autoplaced yes)
  (effects (font (size 1.27 1.27)) (justify left))
  (property "Intersheetrefs" "${INTERSHEET_REFS}" (at 209.9953 77.47 0) (hide yes) (show_name no) (do_not_autoplace no) (effects (font (size 1.27 1.27)) (justify left))))
 (global_label "USB_DN"
  (shape input)
  (at 71.12 147.32 180)
  (fields_autoplaced yes)
  (effects (font (size 1.27 1.27)) (justify right))
  (property "Intersheetrefs" "${INTERSHEET_REFS}" (at 60.7567 147.32 0) (hide yes) (show_name no) (do_not_autoplace no) (effects (font (size 1.27 1.27)) (justify right))))
 (global_label "PHY_ACTIVITY"
  (shape input)
  (at 198.12 80.01 0)
  (fields_autoplaced yes)
  (effects (font (size 1.27 1.27)) (justify left))
  (property "Intersheetrefs" "${INTERSHEET_REFS}" (at 213.4425 80.01 0) (hide yes) (show_name no) (do_not_autoplace no) (effects (font (size 1.27 1.27)) (justify left))))
 (global_label "USB_DP"
  (shape input)
  (at 71.12 149.86 180)
  (fields_autoplaced yes)
  (effects (font (size 1.27 1.27)) (justify right))
  (property "Intersheetrefs" "${INTERSHEET_REFS}" (at 60.8172 149.86 0) (hide yes) (show_name no) (do_not_autoplace no) (effects (font (size 1.27 1.27)) (justify right))))
 (global_label "E_TXP"
  (shape input)
  (at 198.12 90.17 0)
  (fields_autoplaced yes)
  (effects (font (size 1.27 1.27)) (justify left))
  (property "Intersheetrefs" "${INTERSHEET_REFS}" (at 206.6689 90.17 0) (hide yes) (show_name no) (do_not_autoplace no) (effects (font (size 1.27 1.27)) (justify left))))
 (netclass_flag ""
  (length 2.54)
  (shape round)
  (at 73.66 149.86 180)
  (effects (font (size 1.27 1.27)) (justify right bottom))
  (property "Netclass" "USB_90" (at 74.3585 152.4 0) (show_name no) (do_not_autoplace no) (effects (font (size 1.27 1.27)) (justify left)))
  (property "Component Class" "" (at -73.66 251.46 0) (show_name no) (do_not_autoplace no) (effects (font (size 1.27 1.27)
    (italic yes)))))
 (netclass_flag ""
  (length 2.54)
  (shape round)
  (at 73.66 147.32 0)
  (effects (font (size 1.27 1.27)) (justify left bottom))
  (property "Netclass" "USB_90" (at 74.3585 144.78 0) (show_name no) (do_not_autoplace no) (effects (font (size 1.27 1.27)) (justify left)))
  (property "Component Class" "" (at -73.66 45.72 0) (show_name no) (do_not_autoplace no) (effects (font (size 1.27 1.27)
    (italic yes)))))
 (symbol
  (lib_id "Allwinner_SiPs:Allwinner_V3s")
  (at 143.51 95.25 0)
  (unit 1)
  (body_style 1)
  (exclude_from_sim no)
  (in_bom yes)
  (on_board yes)
  (in_pos_files yes)
  (dnp no)
  (fields_autoplaced yes)
  (property "Reference" "U1" (at 140.97 29.21 0) (show_name no) (do_not_autoplace no) (effects (font (size 1.27 1.27))))
  (property "Value" "Allwinner_V3s" (at 140.97 31.75 0) (show_name no) (do_not_autoplace no) (effects (font (size 1.27 1.27))))
  (property "Footprint" "Allwinner_SiPs:eLQFP-128_14x14_Pitch0.4mm_EPAD_6.60mm" (at 143.51 30.48 0) (hide yes) (show_name no) (do_not_autoplace no) (effects (font (size 1.27 1.27))))
  (property "Datasheet" "https://linux-sunxi.org/images/2/23/Allwinner_V3s_Datasheet_V1.0.pdf" (at 217.17 100.33 0) (hide yes) (show_name no) (do_not_autoplace no) (effects (font (size 1.27 1.27))))
  (property "Description" "ARM Cortex-A7 CPU with 64 MB DDR2 RAM in a single package (SiP)" (at 143.51 95.25 0) (hide yes) (show_name no) (do_not_autoplace no) (effects (font (size 1.27 1.27))))
  (pin "6")
  (pin "5")
  (pin "4")
  (pin "3")
  (pin "2")
  (pin "1")
  (pin "7")
  (pin "8")
  (pin "9")
  (pin "10")
  (pin "11")
  (pin "13")
  (pin "14")
  (pin "15")
  (pin "16")
  (pin "17")
  (pin "18")
  (pin "22")
  (pin "23")
  (pin "24")
  (pin "27")
  (pin "28")
  (pin "121")
  (pin "122")
  (pin "120")
  (pin "118")
  (pin "117")
  (pin "119")
  (pin "92")
  (pin "91")
  (pin "90")
  (pin "84")
  (pin "55")
  (pin "53")
  (pin "89")
  (pin "78")
  (pin "81")
  (pin "86")
  (pin "87")
  (pin "83")
  (pin "77")
  (pin "82")
  (pin "52")
  (pin "54")
  (pin "39")
  (pin "34")
  (pin "33")
  (pin "32")
  (pin "31")
  (pin "30")
  (pin "35")
  (pin "37")
  (pin "36")
  (pin "114")
  (pin "113")
  (pin "112")
  (pin "111")
  (pin "110")
  (pin "107")
  (pin "44")
  (pin "93")
  (pin "95")
  (pin "88")
  (pin "85")
  (pin "100")
  (pin "101")
  (pin "105")
  (pin "106")
  (pin "94")
  (pin "103")
  (pin "102")
  (pin "76")
  (pin "80")
  (pin "58")
  (pin "59")
  (pin "61")
  (pin "67")
  (pin "63")
  (pin "60")
  (pin "79")
  (pin "74")
  (pin "71")
  (pin "64")
  (pin "66")
  (pin "70")
  (pin "68")
  (pin "62")
  (pin "75")
  (pin "65")
  (pin "72")
  (pin "69")
  (pin "56")
  (pin "73")
  (pin "57")
  (pin "41")
  (pin "46")
  (pin "48")
  (pin "42")
  (pin "45")
  (pin "123")
  (pin "25")
  (pin "26")
  (pin "20")
  (pin "38")
  (pin "21")
  (pin "19")
  (pin "124")
  (pin "125")
  (pin "128")
  (pin "12")
  (pin "29")
  (pin "47")
  (pin "43")
  (pin "49")
  (pin "51")
  (pin "50")
  (pin "126")
  (pin "115")
  (pin "104")
  (pin "97")
  (pin "129")
  (pin "98")
  (pin "99")
  (pin "116")
  (pin "96")
  (pin "127")
  (pin "108")
  (pin "109")
  (pin "40"))
 (symbol
  (lib_id "Device:R")
  (at 207.01 100.33 0)
  (unit 1)
  (body_style 1)
  (exclude_from_sim no)
  (in_bom yes)
  (on_board yes)
  (in_pos_files yes)
  (dnp no)
  (fields_autoplaced yes)
  (property "Reference" "R15" (at 209.55 99.0599 0) (show_name no) (do_not_autoplace no) (effects (font (size 1.27 1.27)) (justify left)))
  (property "Value" "3k01" (at 209.55 101.5999 0) (show_name no) (do_not_autoplace no) (effects (font (size 1.27 1.27)) (justify left)))
  (property "Footprint" "Resistor_SMD:R_0603_1608Metric" (at 205.232 100.33 90) (hide yes) (show_name no) (do_not_autoplace no) (effects (font (size 1.27 1.27))))
  (property "Datasheet" "" (at 207.01 100.33 0) (hide yes) (show_name no) (do_not_autoplace no) (effects (font (size 1.27 1.27))))
  (property "Description" "Resistor" (at 207.01 100.33 0) (hide yes) (show_name no) (do_not_autoplace no) (effects (font (size 1.27 1.27))))
  (pin "1")
  (pin "2"))
 (symbol
  (lib_id "power:GND")
  (at 207.01 106.68 0)
  (unit 1)
  (body_style 1)
  (exclude_from_sim no)
  (in_bom yes)
  (on_board yes)
  (in_pos_files yes)
  (dnp no)
  (fields_autoplaced yes)
  (property "Reference" "#PWR068" (at 207.01 113.03 0) (hide yes) (show_name no) (do_not_autoplace no) (effects (font (size 1.27 1.27))))
  (property "Value" "GND" (at 207.01 111.76 0) (show_name no) (do_not_autoplace no) (effects (font (size 1.27 1.27))))
  (property "Footprint" "" (at 207.01 106.68 0) (hide yes) (show_name no) (do_not_autoplace no) (effects (font (size 1.27 1.27))))
  (property "Datasheet" "" (at 207.01 106.68 0) (hide yes) (show_name no) (do_not_autoplace no) (effects (font (size 1.27 1.27))))
  (property "Description" "Power symbol creates a global label with name \"GND\" , ground" (at 207.01 106.68 0) (hide yes) (show_name no) (do_not_autoplace no) (effects (font (size 1.27 1.27))))
  (pin "1"))
 (sheet_instances
  (path ""
   (page "3"))))
